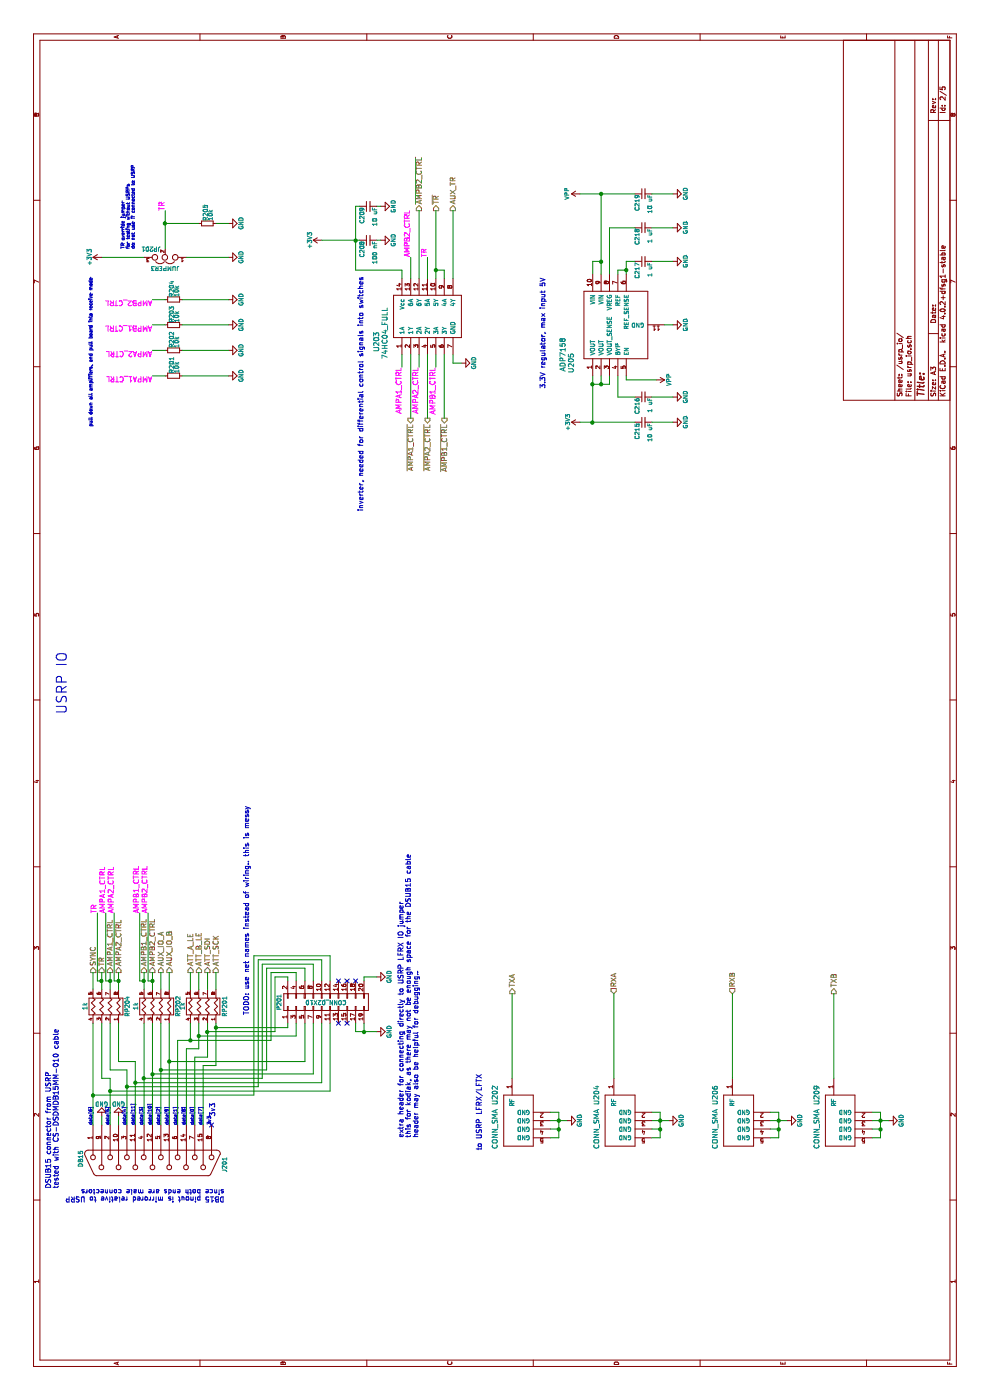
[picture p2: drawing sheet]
EESchema Schematic File Version 2
LIBS:power
LIBS:device
LIBS:transistors
LIBS:conn
LIBS:linear
LIBS:regul
LIBS:74xx
LIBS:cmos4000
LIBS:adc-dac
LIBS:memory
LIBS:xilinx
LIBS:microcontrollers
LIBS:dsp
LIBS:microchip
LIBS:analog_switches
LIBS:motorola
LIBS:texas
LIBS:intel
LIBS:audio
LIBS:interface
LIBS:digital-audio
LIBS:philips
LIBS:display
LIBS:cypress
LIBS:siliconi
LIBS:opto
LIBS:atmel
LIBS:contrib
LIBS:valves
LIBS:mounting_hole
LIBS:conn_sma
LIBS:conn_sma_2gnd
LIBS:adum5402arwz
LIBS:adum6400
LIBS:adum7440
LIBS:adum6404
LIBS:74hc04_full
LIBS:hmc595
LIBS:smp1330-005lf
LIBS:hmc542blp4e
LIBS:sclf-25
LIBS:trf37b73
LIBS:adp7158
LIBS:pe4312
LIBS:isl3295efhz-t
LIBS:rxfe_mcm-cache
EELAYER 25 0
EELAYER END
$Descr A3 16535 11693
encoding utf-8
Sheet 2 5
Title ""
Date ""
Rev ""
Comp ""
Comment1 ""
Comment2 ""
Comment3 ""
Comment4 ""
$EndDescr
Text HLabel 4800 6050 2    60   Output ~ 0
TXA
Text HLabel 4800 9850 2    60   Output ~ 0
TXB
Text HLabel 4800 7250 2    60   Input ~ 0
RXA
Text HLabel 4800 8650 2    60   Input ~ 0
RXB
Text Notes 2500 700  0    60   ~ 0
DSUB15 connector from USRP\ntested with CS-DSDMDB15MM-010 cable
$Comp
L DB15 J201
U 1 1
P 2800 1800
F 0 "J201" H 2820 2650 50  0000 C CNN
F 1 "DB15" H 2750 950 50  0000 C CNN
F 2 "footprints:DB15MC" H 2800 1800 50  0001 C CNN
F 3 "" H 2800 1800 50  0000 C CNN
F 4 "609-1498-ND" H 2800 1800 60  0001 C CNN "PN"
	1    2800 1800
	-1   0    0    1   
$EndComp
NoConn ~ 3250 2500
$Comp
L CONN_SMA U209
U 1 1
P 3250 9850
F 0 "U209" H 2900 10050 60  0000 C CNN
F 1 "CONN_SMA" H 3300 10050 60  0000 C CNN
F 2 "footprints:SMA_rightangle" H 3250 9850 60  0001 C CNN
F 3 "" H 3250 9850 60  0000 C CNN
F 4 "CONSMA002-L-ND" H 3250 9850 60  0001 C CNN "PN"
	1    3250 9850
	-1   0    0    -1  
$EndComp
$Comp
L R_PACK4 RP201
U 1 1
P 4650 2200
F 0 "RP201" H 4650 2650 50  0000 C CNN
F 1 "1k" H 4650 2150 50  0000 C CNN
F 2 "Resistors_SMD:R_Array_Concave_4x0603" H 4650 2200 50  0001 C CNN
F 3 "" H 4650 2200 50  0000 C CNN
F 4 "TC164J-1.0KCT-ND" H 4650 2200 60  0001 C CNN "PN"
	1    4650 2200
	1    0    0    1   
$EndComp
Text HLabel 5050 1100 2    60   Output ~ 0
SYNC
Text HLabel 5050 1200 2    60   Output ~ 0
TR
Text HLabel 5050 1300 2    60   Output ~ 0
AMPA1_CTRL
Text HLabel 5050 1400 2    60   Output ~ 0
AMPA2_CTRL
Text HLabel 5050 1700 2    60   Output ~ 0
AMPB1_CTRL
Text HLabel 5050 1800 2    60   Output ~ 0
AMPB2_CTRL
Text HLabel 5050 2450 2    60   Output ~ 0
ATT_SDI
Text HLabel 5050 2550 2    60   Output ~ 0
ATT_SCK
$Comp
L R_PACK4 RP204
U 1 1
P 4650 1050
F 0 "RP204" H 4650 1500 50  0000 C CNN
F 1 "1k" H 4650 1000 50  0000 C CNN
F 2 "Resistors_SMD:R_Array_Concave_4x0603" H 4650 1050 50  0001 C CNN
F 3 "" H 4650 1050 50  0000 C CNN
F 4 "TC164J-1.0KCT-ND" H 4650 1050 60  0001 C CNN "PN"
	1    4650 1050
	1    0    0    1   
$EndComp
Text HLabel 5050 2250 2    60   Output ~ 0
ATT_A_LE
Text HLabel 5050 2350 2    60   Output ~ 0
ATT_B_LE
Text HLabel 5050 1900 2    60   Output ~ 0
AUX_IO_A
Text HLabel 5050 2000 2    60   Output ~ 0
AUX_IO_B
Text HLabel 14050 5150 2    60   Output ~ 0
~TR
Text HLabel 14050 4950 2    60   Output ~ 0
~AMPB2_CTRL
Text HLabel 11600 5250 0    60   Output ~ 0
~AMPB1_CTRL
Text HLabel 11600 4850 0    60   Output ~ 0
~AMPA1_CTRL
Text HLabel 11600 5050 0    60   Output ~ 0
~AMPA2_CTRL
Text HLabel 14050 5350 2    60   Output ~ 0
AUX_TR
$Comp
L 74HC04_FULL U203
U 1 1
P 12800 5050
F 0 "U203" H 12500 5650 60  0000 C CNN
F 1 "74HC04_FULL" H 12600 5550 60  0000 C CNN
F 2 "Housings_SSOP:TSSOP-14_4.4x5mm_Pitch0.65mm" H 12800 5050 60  0001 C CNN
F 3 "" H 12800 5050 60  0000 C CNN
F 4 "296-8208-1-ND" H 12800 5050 60  0001 C CNN "PN"
	1    12800 5050
	1    0    0    -1  
$EndComp
$Comp
L C_Small C208
U 1 1
P 13700 4350
F 0 "C208" H 13710 4420 50  0000 L CNN
F 1 "100 nF" H 13710 4270 50  0000 L CNN
F 2 "Capacitors_SMD:C_0603" H 13700 4350 50  0001 C CNN
F 3 "" H 13700 4350 50  0000 C CNN
	1    13700 4350
	-1   0    0    -1  
$EndComp
$Comp
L GND #PWR01
U 1 1
P 13700 4500
F 0 "#PWR01" H 13700 4250 50  0001 C CNN
F 1 "GND" H 13700 4350 50  0000 C CNN
F 2 "" H 13700 4500 50  0000 C CNN
F 3 "" H 13700 4500 50  0000 C CNN
	1    13700 4500
	1    0    0    -1  
$EndComp
Text Label 13500 5050 0    60   ~ 0
TR
Text Label 12200 4750 2    60   ~ 0
AMPA1_CTRL
Text Label 12200 4950 2    60   ~ 0
AMPA2_CTRL
Text Label 12200 5150 2    60   ~ 0
AMPB1_CTRL
Text Label 13500 4850 0    60   ~ 0
AMPB2_CTRL
$Comp
L GND #PWR02
U 1 1
P 12250 5450
F 0 "#PWR02" H 12250 5200 50  0001 C CNN
F 1 "GND" H 12250 5300 50  0000 C CNN
F 2 "" H 12250 5450 50  0000 C CNN
F 3 "" H 12250 5450 50  0000 C CNN
	1    12250 5450
	1    0    0    -1  
$EndComp
$Comp
L ADP7158 U205
U 1 1
P 12700 7200
F 0 "U205" H 12250 7650 60  0000 C CNN
F 1 "ADP7158" H 12350 7750 60  0000 C CNN
F 2 "Housings_DFN_QFN:DFN-10-1EP_3x3mm_Pitch0.5mm" H 12700 7200 60  0001 C CNN
F 3 "" H 12700 7200 60  0001 C CNN
F 4 "ADP7158ACPZ-3.3-R7CT-ND" H 12700 7200 60  0001 C CNN "PN"
	1    12700 7200
	1    0    0    -1  
$EndComp
$Comp
L C_Small C209
U 1 1
P 14100 4350
F 0 "C209" H 14110 4420 50  0000 L CNN
F 1 "10 uF" H 14110 4270 50  0000 L CNN
F 2 "Capacitors_SMD:C_0603" H 14100 4350 50  0001 C CNN
F 3 "" H 14100 4350 50  0000 C CNN
	1    14100 4350
	-1   0    0    -1  
$EndComp
$Comp
L GND #PWR03
U 1 1
P 14100 4500
F 0 "#PWR03" H 14100 4250 50  0001 C CNN
F 1 "GND" H 14100 4350 50  0000 C CNN
F 2 "" H 14100 4500 50  0000 C CNN
F 3 "" H 14100 4500 50  0000 C CNN
	1    14100 4500
	1    0    0    -1  
$EndComp
$Comp
L +3V3 #PWR04
U 1 1
P 11550 6850
F 0 "#PWR04" H 11550 6700 50  0001 C CNN
F 1 "+3V3" H 11550 6990 50  0000 C CNN
F 2 "" H 11550 6850 50  0000 C CNN
F 3 "" H 11550 6850 50  0000 C CNN
	1    11550 6850
	1    0    0    -1  
$EndComp
$Comp
L C_Small C217
U 1 1
P 13450 7600
F 0 "C217" H 13460 7670 50  0000 L CNN
F 1 "1 uF" H 13460 7520 50  0000 L CNN
F 2 "Capacitors_SMD:C_0603" H 13450 7600 50  0001 C CNN
F 3 "" H 13450 7600 50  0000 C CNN
	1    13450 7600
	-1   0    0    -1  
$EndComp
$Comp
L C_Small C218
U 1 1
P 13850 7600
F 0 "C218" H 13860 7670 50  0000 L CNN
F 1 "1 uF" H 13860 7520 50  0000 L CNN
F 2 "Capacitors_SMD:C_0603" H 13850 7600 50  0001 C CNN
F 3 "" H 13850 7600 50  0000 C CNN
	1    13850 7600
	-1   0    0    -1  
$EndComp
$Comp
L C_Small C219
U 1 1
P 14250 7600
F 0 "C219" H 14260 7670 50  0000 L CNN
F 1 "10 uF" H 14260 7520 50  0000 L CNN
F 2 "Capacitors_SMD:C_0603" H 14250 7600 50  0001 C CNN
F 3 "" H 14250 7600 50  0000 C CNN
	1    14250 7600
	-1   0    0    -1  
$EndComp
$Comp
L VPP #PWR05
U 1 1
P 14250 6850
F 0 "#PWR05" H 14250 6700 50  0001 C CNN
F 1 "VPP" H 14250 7000 50  0000 C CNN
F 2 "" H 14250 6850 50  0000 C CNN
F 3 "" H 14250 6850 50  0000 C CNN
	1    14250 6850
	1    0    0    -1  
$EndComp
$Comp
L GND #PWR06
U 1 1
P 13450 7950
F 0 "#PWR06" H 13450 7700 50  0001 C CNN
F 1 "GND" H 13450 7800 50  0000 C CNN
F 2 "" H 13450 7950 50  0000 C CNN
F 3 "" H 13450 7950 50  0000 C CNN
	1    13450 7950
	1    0    0    -1  
$EndComp
$Comp
L GND #PWR07
U 1 1
P 13850 7950
F 0 "#PWR07" H 13850 7700 50  0001 C CNN
F 1 "GND" H 13850 7800 50  0000 C CNN
F 2 "" H 13850 7950 50  0000 C CNN
F 3 "" H 13850 7950 50  0000 C CNN
	1    13850 7950
	1    0    0    -1  
$EndComp
$Comp
L GND #PWR08
U 1 1
P 14250 7950
F 0 "#PWR08" H 14250 7700 50  0001 C CNN
F 1 "GND" H 14250 7800 50  0000 C CNN
F 2 "" H 14250 7950 50  0000 C CNN
F 3 "" H 14250 7950 50  0000 C CNN
	1    14250 7950
	1    0    0    -1  
$EndComp
$Comp
L C_Small C216
U 1 1
P 11850 7600
F 0 "C216" H 11860 7670 50  0000 L CNN
F 1 "1 uF" H 11860 7520 50  0000 L CNN
F 2 "Capacitors_SMD:C_0603" H 11850 7600 50  0001 C CNN
F 3 "" H 11850 7600 50  0000 C CNN
	1    11850 7600
	-1   0    0    -1  
$EndComp
$Comp
L C_Small C215
U 1 1
P 11550 7600
F 0 "C215" H 11560 7670 50  0000 L CNN
F 1 "10 uF" H 11560 7520 50  0000 L CNN
F 2 "Capacitors_SMD:C_0603" H 11550 7600 50  0001 C CNN
F 3 "" H 11550 7600 50  0000 C CNN
	1    11550 7600
	-1   0    0    -1  
$EndComp
$Comp
L GND #PWR09
U 1 1
P 11850 7950
F 0 "#PWR09" H 11850 7700 50  0001 C CNN
F 1 "GND" H 11850 7800 50  0000 C CNN
F 2 "" H 11850 7950 50  0000 C CNN
F 3 "" H 11850 7950 50  0000 C CNN
	1    11850 7950
	1    0    0    -1  
$EndComp
$Comp
L GND #PWR010
U 1 1
P 11550 7950
F 0 "#PWR010" H 11550 7700 50  0001 C CNN
F 1 "GND" H 11550 7800 50  0000 C CNN
F 2 "" H 11550 7950 50  0000 C CNN
F 3 "" H 11550 7950 50  0000 C CNN
	1    11550 7950
	1    0    0    -1  
$EndComp
$Comp
L GND #PWR011
U 1 1
P 12700 7950
F 0 "#PWR011" H 12700 7700 50  0001 C CNN
F 1 "GND" H 12700 7800 50  0000 C CNN
F 2 "" H 12700 7950 50  0000 C CNN
F 3 "" H 12700 7950 50  0000 C CNN
	1    12700 7950
	1    0    0    -1  
$EndComp
$Comp
L VPP #PWR012
U 1 1
P 12050 7750
F 0 "#PWR012" H 12050 7600 50  0001 C CNN
F 1 "VPP" H 12050 7900 50  0000 C CNN
F 2 "" H 12050 7750 50  0000 C CNN
F 3 "" H 12050 7750 50  0000 C CNN
	1    12050 7750
	-1   0    0    1   
$EndComp
$Comp
L +3V3 #PWR013
U 1 1
P 13700 3800
F 0 "#PWR013" H 13700 3650 50  0001 C CNN
F 1 "+3V3" H 13700 3940 50  0000 C CNN
F 2 "" H 13700 3800 50  0000 C CNN
F 3 "" H 13700 3800 50  0000 C CNN
	1    13700 3800
	1    0    0    -1  
$EndComp
$Comp
L GND #PWR014
U 1 1
P 3300 10500
F 0 "#PWR014" H 3300 10250 50  0001 C CNN
F 1 "GND" H 3300 10350 50  0000 C CNN
F 2 "" H 3300 10500 50  0000 C CNN
F 3 "" H 3300 10500 50  0000 C CNN
	1    3300 10500
	1    0    0    -1  
$EndComp
$Comp
L CONN_SMA U206
U 1 1
P 3250 8650
F 0 "U206" H 2900 8850 60  0000 C CNN
F 1 "CONN_SMA" H 3300 8850 60  0000 C CNN
F 2 "footprints:SMA_rightangle" H 3250 8650 60  0001 C CNN
F 3 "" H 3250 8650 60  0000 C CNN
F 4 "CONSMA002-L-ND" H 3250 8650 60  0001 C CNN "PN"
	1    3250 8650
	-1   0    0    -1  
$EndComp
$Comp
L GND #PWR015
U 1 1
P 3300 9300
F 0 "#PWR015" H 3300 9050 50  0001 C CNN
F 1 "GND" H 3300 9150 50  0000 C CNN
F 2 "" H 3300 9300 50  0000 C CNN
F 3 "" H 3300 9300 50  0000 C CNN
	1    3300 9300
	1    0    0    -1  
$EndComp
$Comp
L CONN_SMA U204
U 1 1
P 3250 7250
F 0 "U204" H 2900 7450 60  0000 C CNN
F 1 "CONN_SMA" H 3300 7450 60  0000 C CNN
F 2 "footprints:SMA_rightangle" H 3250 7250 60  0001 C CNN
F 3 "" H 3250 7250 60  0000 C CNN
F 4 "CONSMA002-L-ND" H 3250 7250 60  0001 C CNN "PN"
	1    3250 7250
	-1   0    0    -1  
$EndComp
$Comp
L GND #PWR016
U 1 1
P 3300 7900
F 0 "#PWR016" H 3300 7650 50  0001 C CNN
F 1 "GND" H 3300 7750 50  0000 C CNN
F 2 "" H 3300 7900 50  0000 C CNN
F 3 "" H 3300 7900 50  0000 C CNN
	1    3300 7900
	1    0    0    -1  
$EndComp
$Comp
L CONN_SMA U202
U 1 1
P 3250 6050
F 0 "U202" H 2900 6250 60  0000 C CNN
F 1 "CONN_SMA" H 3300 6250 60  0000 C CNN
F 2 "footprints:SMA_rightangle" H 3250 6050 60  0001 C CNN
F 3 "" H 3250 6050 60  0000 C CNN
F 4 "CONSMA002-L-ND" H 3250 6050 60  0001 C CNN "PN"
	1    3250 6050
	-1   0    0    -1  
$EndComp
$Comp
L GND #PWR017
U 1 1
P 3300 6700
F 0 "#PWR017" H 3300 6450 50  0001 C CNN
F 1 "GND" H 3300 6550 50  0000 C CNN
F 2 "" H 3300 6700 50  0000 C CNN
F 3 "" H 3300 6700 50  0000 C CNN
	1    3300 6700
	1    0    0    -1  
$EndComp
$Comp
L R_PACK4 RP202
U 1 1
P 4650 1650
F 0 "RP202" H 4650 2100 50  0000 C CNN
F 1 "1k" H 4650 1600 50  0000 C CNN
F 2 "Resistors_SMD:R_Array_Concave_4x0603" H 4650 1650 50  0001 C CNN
F 3 "" H 4650 1650 50  0000 C CNN
F 4 "TC164J-1.0KCT-ND" H 4650 1650 60  0001 C CNN "PN"
	1    4650 1650
	1    0    0    1   
$EndComp
Text Label 5750 1250 0    60   ~ 0
AMPA1_CTRL
Text Label 5750 1350 0    60   ~ 0
AMPA2_CTRL
Text Label 5750 1650 0    60   ~ 0
AMPB1_CTRL
Text Label 5750 1750 0    60   ~ 0
AMPB2_CTRL
Text Label 5750 1150 0    60   ~ 0
TR
$Comp
L GND #PWR018
U 1 1
P 3350 1400
F 0 "#PWR018" H 3350 1150 50  0001 C CNN
F 1 "GND" H 3350 1250 50  0000 C CNN
F 2 "" H 3350 1400 50  0000 C CNN
F 3 "" H 3350 1400 50  0000 C CNN
	1    3350 1400
	0    -1   -1   0   
$EndComp
$Comp
L GND #PWR019
U 1 1
P 3350 1200
F 0 "#PWR019" H 3350 950 50  0001 C CNN
F 1 "GND" H 3350 1050 50  0000 C CNN
F 2 "" H 3350 1200 50  0000 C CNN
F 3 "" H 3350 1200 50  0000 C CNN
	1    3350 1200
	0    -1   -1   0   
$EndComp
Text Notes 3350 2550 0    60   ~ 0
3v3
Text Notes 3250 2500 0    39   ~ 0
3v3
Text Notes 3250 2400 0    39   ~ 0
data[7]
Text Notes 3250 2300 0    39   ~ 0
data[0]
Text Notes 3250 2200 0    39   ~ 0
data[8]
Text Notes 3250 2100 0    39   ~ 0
data[1]
Text Notes 3250 2000 0    39   ~ 0
data[9]
Text Notes 3250 1900 0    39   ~ 0
data[2]
Text Notes 3250 1800 0    39   ~ 0
data[10]
Text Notes 3250 1700 0    39   ~ 0
data[3]
Text Notes 3250 1600 0    39   ~ 0
data[11]
Text Notes 3250 1500 0    39   ~ 0
data[4]
Text Notes 3250 1300 0    39   ~ 0
data[5]
Text Notes 3250 1100 0    39   ~ 0
data[6]
$Comp
L JUMPER3 JP201
U 1 1
P 13500 1950
F 0 "JP201" H 13550 1850 50  0000 L CNN
F 1 "JUMPER3" H 13500 2050 50  0000 C BNN
F 2 "Pin_Headers:Pin_Header_Straight_1x03" H 13500 1950 50  0001 C CNN
F 3 "" H 13500 1950 50  0000 C CNN
	1    13500 1950
	0    -1   -1   0   
$EndComp
Text Label 14050 1950 0    60   ~ 0
TR
$Comp
L +3V3 #PWR020
U 1 1
P 13500 1200
F 0 "#PWR020" H 13500 1050 50  0001 C CNN
F 1 "+3V3" H 13500 1340 50  0000 C CNN
F 2 "" H 13500 1200 50  0000 C CNN
F 3 "" H 13500 1200 50  0000 C CNN
	1    13500 1200
	1    0    0    -1  
$EndComp
$Comp
L GND #PWR021
U 1 1
P 13500 2700
F 0 "#PWR021" H 13500 2450 50  0001 C CNN
F 1 "GND" H 13500 2550 50  0000 C CNN
F 2 "" H 13500 2700 50  0000 C CNN
F 3 "" H 13500 2700 50  0000 C CNN
	1    13500 2700
	1    0    0    -1  
$EndComp
$Comp
L R_Small R205
U 1 1
P 13900 2450
F 0 "R205" H 13930 2470 50  0000 L CNN
F 1 "10k" H 13930 2410 50  0000 L CNN
F 2 "Resistors_SMD:R_0603" H 13900 2450 50  0001 C CNN
F 3 "" H 13900 2450 50  0000 C CNN
	1    13900 2450
	1    0    0    -1  
$EndComp
$Comp
L GND #PWR022
U 1 1
P 13900 2700
F 0 "#PWR022" H 13900 2450 50  0001 C CNN
F 1 "GND" H 13900 2550 50  0000 C CNN
F 2 "" H 13900 2700 50  0000 C CNN
F 3 "" H 13900 2700 50  0000 C CNN
	1    13900 2700
	1    0    0    -1  
$EndComp
Text Label 12700 1800 1    60   ~ 0
AMPB1_CTRL
Text Label 13000 1800 1    60   ~ 0
AMPB2_CTRL
Text Label 12400 1800 1    60   ~ 0
AMPA2_CTRL
Text Label 12100 1800 1    60   ~ 0
AMPA1_CTRL
$Comp
L R_Small R201
U 1 1
P 12100 2050
F 0 "R201" H 12130 2070 50  0000 L CNN
F 1 "10k" H 12130 2010 50  0000 L CNN
F 2 "Resistors_SMD:R_0603" H 12100 2050 50  0001 C CNN
F 3 "" H 12100 2050 50  0000 C CNN
	1    12100 2050
	1    0    0    -1  
$EndComp
$Comp
L R_Small R202
U 1 1
P 12400 2050
F 0 "R202" H 12430 2070 50  0000 L CNN
F 1 "10k" H 12430 2010 50  0000 L CNN
F 2 "Resistors_SMD:R_0603" H 12400 2050 50  0001 C CNN
F 3 "" H 12400 2050 50  0000 C CNN
	1    12400 2050
	1    0    0    -1  
$EndComp
$Comp
L GND #PWR023
U 1 1
P 12100 2700
F 0 "#PWR023" H 12100 2450 50  0001 C CNN
F 1 "GND" H 12100 2550 50  0000 C CNN
F 2 "" H 12100 2700 50  0000 C CNN
F 3 "" H 12100 2700 50  0000 C CNN
	1    12100 2700
	1    0    0    -1  
$EndComp
$Comp
L GND #PWR024
U 1 1
P 12400 2700
F 0 "#PWR024" H 12400 2450 50  0001 C CNN
F 1 "GND" H 12400 2550 50  0000 C CNN
F 2 "" H 12400 2700 50  0000 C CNN
F 3 "" H 12400 2700 50  0000 C CNN
	1    12400 2700
	1    0    0    -1  
$EndComp
$Comp
L R_Small R203
U 1 1
P 12700 2050
F 0 "R203" H 12730 2070 50  0000 L CNN
F 1 "10k" H 12730 2010 50  0000 L CNN
F 2 "Resistors_SMD:R_0603" H 12700 2050 50  0001 C CNN
F 3 "" H 12700 2050 50  0000 C CNN
	1    12700 2050
	1    0    0    -1  
$EndComp
$Comp
L R_Small R204
U 1 1
P 13000 2050
F 0 "R204" H 13030 2070 50  0000 L CNN
F 1 "10k" H 13030 2010 50  0000 L CNN
F 2 "Resistors_SMD:R_0603" H 13000 2050 50  0001 C CNN
F 3 "" H 13000 2050 50  0000 C CNN
	1    13000 2050
	1    0    0    -1  
$EndComp
$Comp
L GND #PWR025
U 1 1
P 12700 2700
F 0 "#PWR025" H 12700 2450 50  0001 C CNN
F 1 "GND" H 12700 2550 50  0000 C CNN
F 2 "" H 12700 2700 50  0000 C CNN
F 3 "" H 12700 2700 50  0000 C CNN
	1    12700 2700
	1    0    0    -1  
$EndComp
$Comp
L GND #PWR026
U 1 1
P 13000 2700
F 0 "#PWR026" H 13000 2450 50  0001 C CNN
F 1 "GND" H 13000 2550 50  0000 C CNN
F 2 "" H 13000 2700 50  0000 C CNN
F 3 "" H 13000 2700 50  0000 C CNN
	1    13000 2700
	1    0    0    -1  
$EndComp
Text Notes 11500 1100 0    39   ~ 0
pull down all amplifiers, and pull board into receive mode
Text Notes 13600 1600 0    39   ~ 0
TR override jumper\nfor testing without USRPs\ndo not use if connected to USRP
Text Notes 8100 800  0    118  ~ 0
USRP IO
Text Notes 2500 2650 1    59   ~ 0
DB15 pinout is mirrored relative to USRP\nsince both ends are male connectors
$Comp
L CONN_02X10 P201
U 1 1
P 4700 3850
F 0 "P201" H 4700 4400 50  0000 C CNN
F 1 "CONN_02X10" V 4700 3850 50  0000 C CNN
F 2 "Pin_Headers:Pin_Header_Straight_2x10" H 4700 2650 50  0001 C CNN
F 3 "" H 4700 2650 50  0000 C CNN
	1    4700 3850
	1    0    0    -1  
$EndComp
$Comp
L GND #PWR027
U 1 1
P 4350 4450
F 0 "#PWR027" H 4350 4200 50  0001 C CNN
F 1 "GND" H 4350 4300 50  0000 C CNN
F 2 "" H 4350 4450 50  0000 C CNN
F 3 "" H 4350 4450 50  0000 C CNN
	1    4350 4450
	1    0    0    -1  
$EndComp
$Comp
L GND #PWR028
U 1 1
P 5000 4450
F 0 "#PWR028" H 5000 4200 50  0001 C CNN
F 1 "GND" H 5000 4300 50  0000 C CNN
F 2 "" H 5000 4450 50  0000 C CNN
F 3 "" H 5000 4450 50  0000 C CNN
	1    5000 4450
	1    0    0    -1  
$EndComp
Connection ~ 4000 2000
Connection ~ 3900 1900
Connection ~ 3850 1800
Connection ~ 3800 1700
Connection ~ 3750 1600
Connection ~ 3700 1500
Connection ~ 3650 1300
Connection ~ 3600 1100
Wire Wire Line
	5000 4300 5000 4450
Wire Wire Line
	4950 4300 5000 4300
Connection ~ 4350 4300
Wire Wire Line
	4450 4300 4350 4300
Wire Wire Line
	4350 4200 4350 4450
Wire Wire Line
	4450 4200 4350 4200
Wire Wire Line
	13000 1800 13000 1950
Wire Wire Line
	12700 1800 12700 1950
Wire Wire Line
	12400 1800 12400 1950
Wire Wire Line
	12100 1800 12100 1950
Wire Wire Line
	13000 2700 13000 2150
Wire Wire Line
	12700 2700 12700 2150
Wire Wire Line
	12400 2700 12400 2150
Wire Wire Line
	12100 2700 12100 2150
Wire Wire Line
	13900 2550 13900 2700
Connection ~ 13900 1950
Wire Wire Line
	13900 2350 13900 1950
Wire Wire Line
	13500 1200 13500 1700
Wire Wire Line
	13500 2200 13500 2700
Wire Wire Line
	13600 1950 14050 1950
Connection ~ 4950 1800
Wire Wire Line
	4950 1750 4950 1800
Wire Wire Line
	5750 1750 4950 1750
Connection ~ 4950 1700
Wire Wire Line
	4950 1650 4950 1700
Wire Wire Line
	5750 1650 4950 1650
Connection ~ 4950 1400
Wire Wire Line
	4950 1350 4950 1400
Wire Wire Line
	5750 1350 4950 1350
Connection ~ 4950 1300
Wire Wire Line
	4950 1250 4950 1300
Wire Wire Line
	5750 1250 4950 1250
Connection ~ 4950 1200
Wire Wire Line
	4950 1150 4950 1200
Wire Wire Line
	5750 1150 4950 1150
Wire Wire Line
	4850 2550 5050 2550
Wire Wire Line
	4850 2450 5050 2450
Wire Wire Line
	4850 2350 5050 2350
Wire Wire Line
	4850 2250 5050 2250
Wire Wire Line
	4850 2000 5050 2000
Wire Wire Line
	4850 1900 5050 1900
Wire Wire Line
	4850 1800 5050 1800
Wire Wire Line
	5050 1700 4850 1700
Wire Wire Line
	4850 1400 5050 1400
Wire Wire Line
	5050 1300 4850 1300
Wire Wire Line
	5050 1200 4850 1200
Wire Wire Line
	5050 1100 4850 1100
Wire Wire Line
	3950 2550 4450 2550
Wire Wire Line
	3950 2400 3950 2550
Wire Wire Line
	4050 2450 4450 2450
Wire Wire Line
	4050 2300 4050 2450
Wire Wire Line
	4150 2350 4450 2350
Wire Wire Line
	4150 2200 4150 2350
Wire Wire Line
	4250 2250 4450 2250
Wire Wire Line
	4000 1400 4450 1400
Wire Wire Line
	4000 1600 4000 1400
Wire Wire Line
	3900 1300 4450 1300
Wire Wire Line
	3900 1500 3900 1300
Wire Wire Line
	3800 1200 4450 1200
Wire Wire Line
	3800 1300 3800 1200
Wire Wire Line
	3800 6050 4800 6050
Wire Wire Line
	3800 7250 4800 7250
Wire Wire Line
	3800 8650 4800 8650
Wire Wire Line
	3100 6500 3100 6600
Wire Wire Line
	3100 6600 3400 6600
Wire Wire Line
	3200 6500 3200 6600
Connection ~ 3200 6600
Wire Wire Line
	3300 6500 3300 6700
Connection ~ 3300 6600
Wire Wire Line
	3400 6600 3400 6500
Wire Wire Line
	3100 7700 3100 7800
Wire Wire Line
	3100 7800 3400 7800
Wire Wire Line
	3200 7700 3200 7800
Connection ~ 3200 7800
Wire Wire Line
	3300 7700 3300 7900
Connection ~ 3300 7800
Wire Wire Line
	3400 7800 3400 7700
Wire Wire Line
	3100 9100 3100 9200
Wire Wire Line
	3100 9200 3400 9200
Wire Wire Line
	3200 9100 3200 9200
Connection ~ 3200 9200
Wire Wire Line
	3300 9100 3300 9300
Connection ~ 3300 9200
Wire Wire Line
	3400 9200 3400 9100
Wire Wire Line
	3250 1200 3350 1200
Wire Wire Line
	3350 1400 3250 1400
Wire Wire Line
	3250 1100 4450 1100
Wire Wire Line
	3250 1300 3800 1300
Wire Wire Line
	3250 1500 3900 1500
Wire Wire Line
	3250 1600 4000 1600
Wire Wire Line
	3250 1700 4450 1700
Wire Wire Line
	3250 1800 4450 1800
Wire Wire Line
	3250 1900 4450 1900
Wire Wire Line
	3250 2000 4450 2000
Wire Wire Line
	3250 2100 4250 2100
Wire Wire Line
	3250 2200 4150 2200
Wire Wire Line
	3250 2300 4050 2300
Wire Wire Line
	3250 2400 3950 2400
Wire Wire Line
	3100 10300 3100 10400
Wire Wire Line
	3100 10400 3400 10400
Wire Wire Line
	3200 10300 3200 10400
Connection ~ 3200 10400
Wire Wire Line
	3300 10300 3300 10500
Connection ~ 3300 10400
Wire Wire Line
	3400 10400 3400 10300
Wire Wire Line
	3800 9850 4800 9850
Wire Wire Line
	13700 3800 13700 4250
Wire Wire Line
	13700 4450 13700 4500
Wire Wire Line
	13350 4200 14100 4200
Wire Wire Line
	13350 4200 13350 4750
Wire Wire Line
	13350 4750 13250 4750
Connection ~ 13700 4200
Wire Wire Line
	13250 5350 14050 5350
Wire Wire Line
	12350 5350 12250 5350
Wire Wire Line
	12250 5350 12250 5450
Wire Wire Line
	11600 4850 12350 4850
Wire Wire Line
	11600 5050 12350 5050
Wire Wire Line
	11600 5250 12350 5250
Wire Wire Line
	12200 5150 12350 5150
Wire Wire Line
	12200 4950 12350 4950
Wire Wire Line
	12200 4750 12350 4750
Wire Wire Line
	13500 4850 13250 4850
Wire Wire Line
	13250 4950 14050 4950
Wire Wire Line
	13500 5050 13250 5050
Wire Wire Line
	13250 5150 14050 5150
Wire Wire Line
	13350 5150 13350 5250
Wire Wire Line
	13350 5250 13250 5250
Connection ~ 13350 5150
Wire Wire Line
	14100 4450 14100 4500
Wire Wire Line
	14100 4200 14100 4250
Wire Wire Line
	11550 7000 12100 7000
Wire Wire Line
	11550 6850 11550 7500
Wire Wire Line
	12100 7100 12000 7100
Wire Wire Line
	12000 7000 12000 7200
Connection ~ 12000 7000
Wire Wire Line
	12000 7200 12100 7200
Connection ~ 12000 7100
Wire Wire Line
	13300 7000 13450 7000
Wire Wire Line
	13450 7000 13450 7100
Wire Wire Line
	13300 7100 14250 7100
Wire Wire Line
	14250 6850 14250 7500
Connection ~ 13450 7100
Connection ~ 14250 7100
Wire Wire Line
	13300 7400 13450 7400
Wire Wire Line
	13450 7400 13450 7500
Wire Wire Line
	13300 7300 13350 7300
Wire Wire Line
	13350 7300 13350 7400
Connection ~ 13350 7400
Wire Wire Line
	13300 7200 13850 7200
Wire Wire Line
	13850 7200 13850 7500
Wire Wire Line
	14250 7700 14250 7950
Wire Wire Line
	13850 7700 13850 7950
Wire Wire Line
	13450 7700 13450 7950
Wire Wire Line
	11850 7300 11850 7500
Wire Wire Line
	11550 7700 11550 7950
Wire Wire Line
	11850 7700 11850 7950
Wire Wire Line
	12700 7850 12700 7950
Connection ~ 11550 7000
Wire Wire Line
	12100 7300 11850 7300
Wire Wire Line
	12100 7400 12050 7400
Wire Wire Line
	12050 7400 12050 7750
Connection ~ 4250 2250
Connection ~ 4300 2350
Connection ~ 4350 2450
Connection ~ 4400 2550
Text Notes 3100 4950 0    59   ~ 0
extra header for connecting directly to USRP LFRX IO jumper\nthis for kodiak, as there may not be enough space for the DSUB15 cable\nheader may also be helpful for debugging..
Text Notes 2950 5700 0    60   ~ 0
to USRP LFRX/LFTX
Text Notes 11950 6450 0    59   ~ 0
3.3V regulator, max input 5V
Text Notes 10500 4300 0    59   ~ 0
inverter, needed for differential control signals into switches
Wire Wire Line
	4250 2100 4250 3200
Wire Wire Line
	4400 2550 4400 3400
Wire Wire Line
	4400 3400 4450 3400
Wire Wire Line
	4350 2450 4350 3250
Wire Wire Line
	4350 3250 5000 3250
Wire Wire Line
	5000 3250 5000 3400
Wire Wire Line
	5000 3400 4950 3400
Wire Wire Line
	4300 2350 4300 3500
Wire Wire Line
	4300 3500 4450 3500
Wire Wire Line
	4250 3200 5050 3200
Wire Wire Line
	5050 3200 5050 3500
Wire Wire Line
	5050 3500 4950 3500
Wire Wire Line
	4000 2000 4000 3600
Wire Wire Line
	4000 3600 4450 3600
Wire Wire Line
	3900 1900 3900 3150
Wire Wire Line
	3900 3150 5100 3150
Wire Wire Line
	5100 3150 5100 3600
Wire Wire Line
	5100 3600 4950 3600
Wire Wire Line
	3850 1800 3850 3700
Wire Wire Line
	3850 3700 4450 3700
Wire Wire Line
	3800 1700 3800 3100
Wire Wire Line
	3800 3100 5150 3100
Wire Wire Line
	5150 3100 5150 3700
Wire Wire Line
	5150 3700 4950 3700
Wire Wire Line
	3750 1600 3750 3800
Wire Wire Line
	3750 3800 4450 3800
Wire Wire Line
	3700 1500 3700 3050
Wire Wire Line
	3700 3050 5200 3050
Wire Wire Line
	5200 3050 5200 3800
Wire Wire Line
	5200 3800 4950 3800
Wire Wire Line
	3650 1300 3650 3900
Wire Wire Line
	3650 3900 4450 3900
Wire Wire Line
	3600 1100 3600 3000
Wire Wire Line
	3600 3000 5250 3000
Wire Wire Line
	5250 3000 5250 3900
Wire Wire Line
	5250 3900 4950 3900
Text Notes 4550 2950 0    59   ~ 0
TODO: use net names instead of wiring.. this is messy
NoConn ~ 4950 4000
NoConn ~ 4950 4100
NoConn ~ 4950 4200
NoConn ~ 4450 4000
NoConn ~ 4450 4100
$EndSCHEMATC
